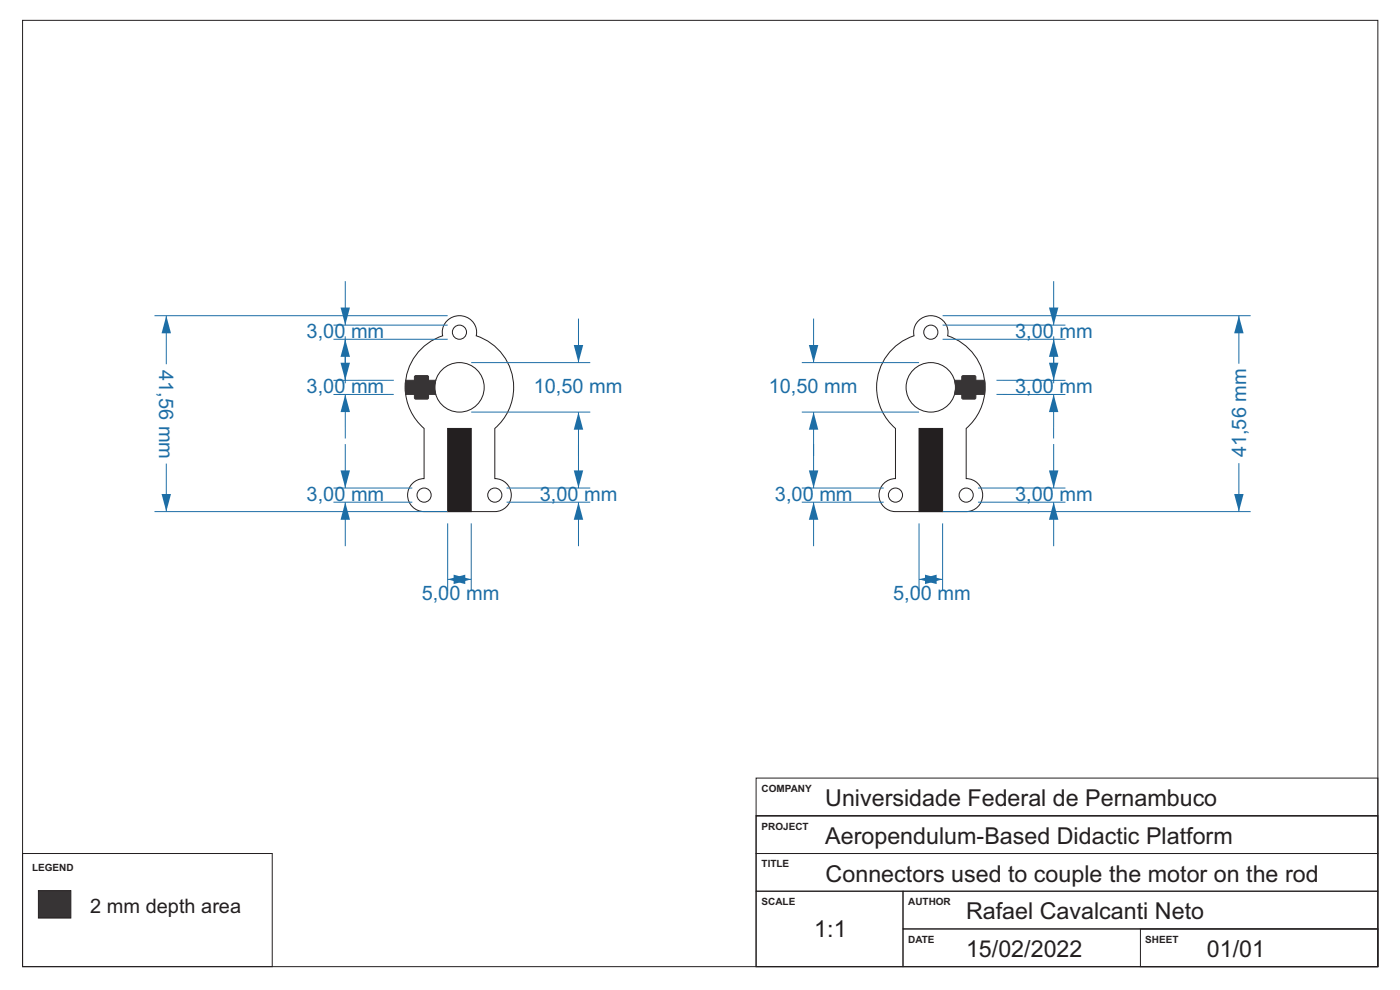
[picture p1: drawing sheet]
<svg xmlns="http://www.w3.org/2000/svg" width="297mm" height="210mm" viewBox="0 0 297 210" stroke-linecap="round" stroke-linejoin="round" font-family="sans-serif">
<path d="M4.8 4.3h287.5v200.7h-287.5zM160.4 173h131.9v32h-131.9zM160.4 173h131.9v8h-131.9zM160.4 165h131.9v8h-131.9zM4.8 181h53v24h-53zM160.4 181h131.9v8h-131.9zM160.4 189h31.2v16h-31.2zM191.6 189h100.7v8h-100.7zM191.6 197h100.7v8h-100.7zM241.9 197h50.4v8h-50.4z" fill="none" stroke="#231f20" stroke-width=".21"/>
<path d="M8.1 188.9h6.9v5.8h-6.9z" fill-rule="evenodd" fill="#373435" stroke="#231f20" stroke-width=".21"/>
<g fill="none" stroke="#231f20" stroke-width=".21">
<path d="M94.9 68a3.6 3.6 0 0 1 4.3-.7 3.6 3.6 0 0 1 1.8 3.9 11.5 11.5 0 0 1 4 19.7v10.6a3.5 3.5 0 0 1 3.5 3.5 3.5 3.5 0 0 1-3.5 3.5h-15a3.5 3.5 0 0 1-3.5-3.5 3.5 3.5 0 0 1 3.5-3.5v-10.6a11.5 11.5 0 0 1 3.9-19.7l-.1-.5a3.4 3.4 0 0 1 1.1-2.7zM194.9 68a3.6 3.6 0 0 1 4.3-.7 3.6 3.6 0 0 1 1.8 3.9 11.5 11.5 0 0 1 4 19.7v10.6a3.5 3.5 0 0 1 3.5 3.5 3.5 3.5 0 0 1-3.5 3.5h-15a3.5 3.5 0 0 1-3.5-3.5 3.5 3.5 0 0 1 3.5-3.5v-10.6a11.5 11.5 0 0 1 3.9-19.7l-.1-.5a3.4 3.4 0 0 1 1.1-2.7z"/>
<circle cx="97.5" cy="70.5" r="1.5"/>
<circle cx="197.5" cy="70.5" r="1.5"/>
<circle cx="97.5" cy="82.2" r="5.3"/>
<circle cx="197.5" cy="82.2" r="5.3"/>
<circle cx="90" cy="105" r="1.5"/>
<circle cx="105" cy="105" r="1.5"/>
<circle cx="190" cy="105" r="1.5"/>
<circle cx="205" cy="105" r="1.5"/>
</g>
<g fill="#231f20" stroke="#231f20" stroke-width=".21">
<path d="M95 90.9h5v17.6h-5z" fill-rule="evenodd"/>
<path d="M195 90.9h5v17.6h-5z" fill-rule="evenodd"/>
</g>
<g fill="#373435" stroke="#373435" stroke-width=".21">
<path d="M88.1 79.7h2.5l.3 .1v4.6l-.1 .2-2.6 .1-.2-.2-.1-4.5z" fill-rule="evenodd"/>
<path d="M86 80.7h6.5a5.5 5.5 0 0 0 0 3h-6.5z" fill-rule="evenodd"/>
<path d="M204.2 79.7h2.5l.3 .1v4.6l-.1 .2-2.6 .1-.2-.2-.1-4.5z" fill-rule="evenodd"/>
<path d="M202.5 80.7h6.4l.1 1.5-.1 1.5h-6.4a5.5 5.5 0 0 0 0-3z" fill-rule="evenodd"/>
</g>
<path d="M122.7 94.2v9.3M107.5 103.5h17.7M107.5 106.5h17.7" fill="none" stroke="#1d6ea6" stroke-width=".21"/>
<path d="M121.7 99.8h2l-1 3.7z" fill="#1d6ea6"/>
<path d="M122.7 106.5v9.4" fill="none" stroke="#1d6ea6" stroke-width=".21"/>
<path d="M122.7 106.5l1 3.8h-2z" fill="#1d6ea6"/>
<path d="M73.2 94.2v9.3M70.7 103.5h16.8M70.7 106.5h16.8" fill="none" stroke="#1d6ea6" stroke-width=".21"/>
<path d="M72.2 99.8h2l-1 3.7z" fill="#1d6ea6"/>
<path d="M73.2 106.5v9.4" fill="none" stroke="#1d6ea6" stroke-width=".21"/>
<path d="M73.2 106.5l1 3.8h-2z" fill="#1d6ea6"/>
<path d="M223.5 94.2v9.3M207.5 103.5h18.5M207.5 106.5h18.5" fill="none" stroke="#1d6ea6" stroke-width=".21"/>
<path d="M222.5 99.8h2l-1 3.7z" fill="#1d6ea6"/>
<path d="M223.5 106.5v9.4" fill="none" stroke="#1d6ea6" stroke-width=".21"/>
<path d="M223.5 106.5l1 3.8h-2z" fill="#1d6ea6"/>
<path d="M172.6 94.2v9.3M170.1 103.5h17.4M170.1 106.5h17.4" fill="none" stroke="#1d6ea6" stroke-width=".21"/>
<path d="M171.6 99.8h2l-1 3.7z" fill="#1d6ea6"/>
<path d="M172.6 106.5v9.4" fill="none" stroke="#1d6ea6" stroke-width=".21"/>
<path d="M172.6 106.5l1 3.8h-2z" fill="#1d6ea6"/>
<path d="M73.2 59.6v9.4M70.7 69h24.3M70.7 72h24.3" fill="none" stroke="#1d6ea6" stroke-width=".21"/>
<path d="M72.2 65.2h2l-1 3.8z" fill="#1d6ea6"/>
<path d="M73.2 72v9.3" fill="none" stroke="#1d6ea6" stroke-width=".21"/>
<path d="M73.2 72l1 3.7h-2z" fill="#1d6ea6"/>
<path d="M223.5 59.6v9.4M200 69h26M200 72h26" fill="none" stroke="#1d6ea6" stroke-width=".21"/>
<path d="M222.5 65.2h2l-1 3.8z" fill="#1d6ea6"/>
<path d="M223.5 72v9.3" fill="none" stroke="#1d6ea6" stroke-width=".21"/>
<path d="M223.5 72l1 3.7h-2z" fill="#1d6ea6"/>
<path d="M73.2 83.7l.1 9.3M83.5 80.7h-12.8M83.5 83.7h-12.8" fill="none" stroke="#1d6ea6" stroke-width=".21"/>
<path d="M73.2 83.7l1 3.7h-2z" fill="#1d6ea6"/>
<path d="M73.2 71.3v9.4" fill="none" stroke="#1d6ea6" stroke-width=".21"/>
<path d="M72.2 76.9h2l-1 3.8z" fill="#1d6ea6"/>
<path d="M223.5 71.3v9.4M211.4 83.7h14.6M211.4 80.7h14.6" fill="none" stroke="#1d6ea6" stroke-width=".21"/>
<path d="M222.5 76.9h2l-1 3.8z" fill="#1d6ea6"/>
<path d="M223.5 83.7v9.3" fill="none" stroke="#1d6ea6" stroke-width=".21"/>
<path d="M223.5 83.7l1 3.7h-2z" fill="#1d6ea6"/>
<path d="M100 76.9h25.2M100 87.4h25.2M122.7 87.4v9.3" fill="none" stroke="#1d6ea6" stroke-width=".21"/>
<path d="M122.7 87.4l1 3.7h-2z" fill="#1d6ea6"/>
<path d="M122.7 67.6v9.3" fill="none" stroke="#1d6ea6" stroke-width=".21"/>
<path d="M121.7 73.2h2l-1 3.7z" fill="#1d6ea6"/>
<path d="M170.1 76.9h24.9M170.1 87.4h24.9M172.6 87.4v9.3" fill="none" stroke="#1d6ea6" stroke-width=".21"/>
<path d="M172.6 87.4l1 3.7h-2z" fill="#1d6ea6"/>
<path d="M172.6 67.6v9.3" fill="none" stroke="#1d6ea6" stroke-width=".21"/>
<path d="M171.6 73.2h2l-1 3.7z" fill="#1d6ea6"/>
<path d="M195 111v14.4M200 111v14.4M195 122.9h5" fill="none" stroke="#1d6ea6" stroke-width=".21"/>
<g fill="#1d6ea6">
<path d="M195 122.9l3.7-1v2z"/>
<path d="M196.2 121.9l3.8 1-3.8 1z"/>
</g>
<path d="M95 111v14.4M100 111v14.4M95 122.9h5" fill="none" stroke="#1d6ea6" stroke-width=".21"/>
<g fill="#1d6ea6">
<path d="M95 122.9l3.7-1v2z"/>
<path d="M96.2 121.9l3.8 1-3.8 1z"/>
</g>
<path d="M35.3 67v10.3M95 67h-62.2M95 108.5h-62.2" fill="none" stroke="#1d6ea6" stroke-width=".21"/>
<path d="M35.3 67l1 3.7h-2z" fill="#1d6ea6"/>
<path d="M35.3 98.3v10.2" fill="none" stroke="#1d6ea6" stroke-width=".21"/>
<path d="M34.3 104.8h2l-1 3.7z" fill="#1d6ea6"/>
<path d="M200 67h65.3M262.8 67v10.2M200 108.5h65.3" fill="none" stroke="#1d6ea6" stroke-width=".21"/>
<path d="M262.8 67l1 3.7h-2z" fill="#1d6ea6"/>
<path d="M262.8 98.2v10.3" fill="none" stroke="#1d6ea6" stroke-width=".21"/>
<path d="M261.8 104.8h2l-1 3.7z" fill="#1d6ea6"/>
<g font-size="4.9" fill="#231f20">
<text x="175.1" y="171">Universidade Federal de Pernambuco</text>
<text x="175.1" y="179">Aeropendulum-Based Didactic Platform</text>
<text x="175.2" y="187.1">Connectors used to couple the motor on the rod</text>
<text x="204.9" y="195">Rafael Cavalcanti Neto</text>
<text x="172.7" y="198.8">1:1</text>
<text x="204.9" y="203.1">15/02/2022</text>
<text x="256" y="203.1">01/01</text>
</g>
<g font-size="4.2" fill="#1d6ea6">
<text x="65.1" y="71.7">3,00 mm</text>
<text x="215.3" y="71.7">3,00 mm</text>
<text x="33.8" y="78.5" transform="rotate(90 33.8 78.5)">41,56 mm</text>
<text x="65.1" y="83.4">3,00 mm</text>
<text x="113.2" y="83.4">10,50 mm</text>
<text x="163.1" y="83.4">10,50 mm</text>
<text x="215.3" y="83.4">3,00 mm</text>
<text x="264.3" y="97" transform="rotate(-90 264.3 97)">41,56 mm</text>
<text x="65.1" y="106.2">3,00 mm</text>
<text x="114.5" y="106.2">3,00 mm</text>
<text x="164.4" y="106.2">3,00 mm</text>
<text x="215.3" y="106.2">3,00 mm</text>
<text x="89.5" y="127.2">5,00 mm</text>
<text x="189.5" y="127.2">5,00 mm</text>
</g>
<text font-size="4.2" fill="#231f20" x="19.2" y="193.6">2 mm depth area</text>
<g font-size="2.1" fill="#231f20">
<text x="161.6" y="168">COMPANY</text>
<text x="161.6" y="176">PROJECT</text>
<text x="6.8" y="184.8">LEGEND</text>
<text x="161.6" y="183.9">TITLE</text>
<text x="161.6" y="192">SCALE</text>
<text x="192.7" y="192">AUTHOR</text>
<text x="192.7" y="200">DATE</text>
<text x="243" y="200">SHEET</text>
</g>
</svg>
